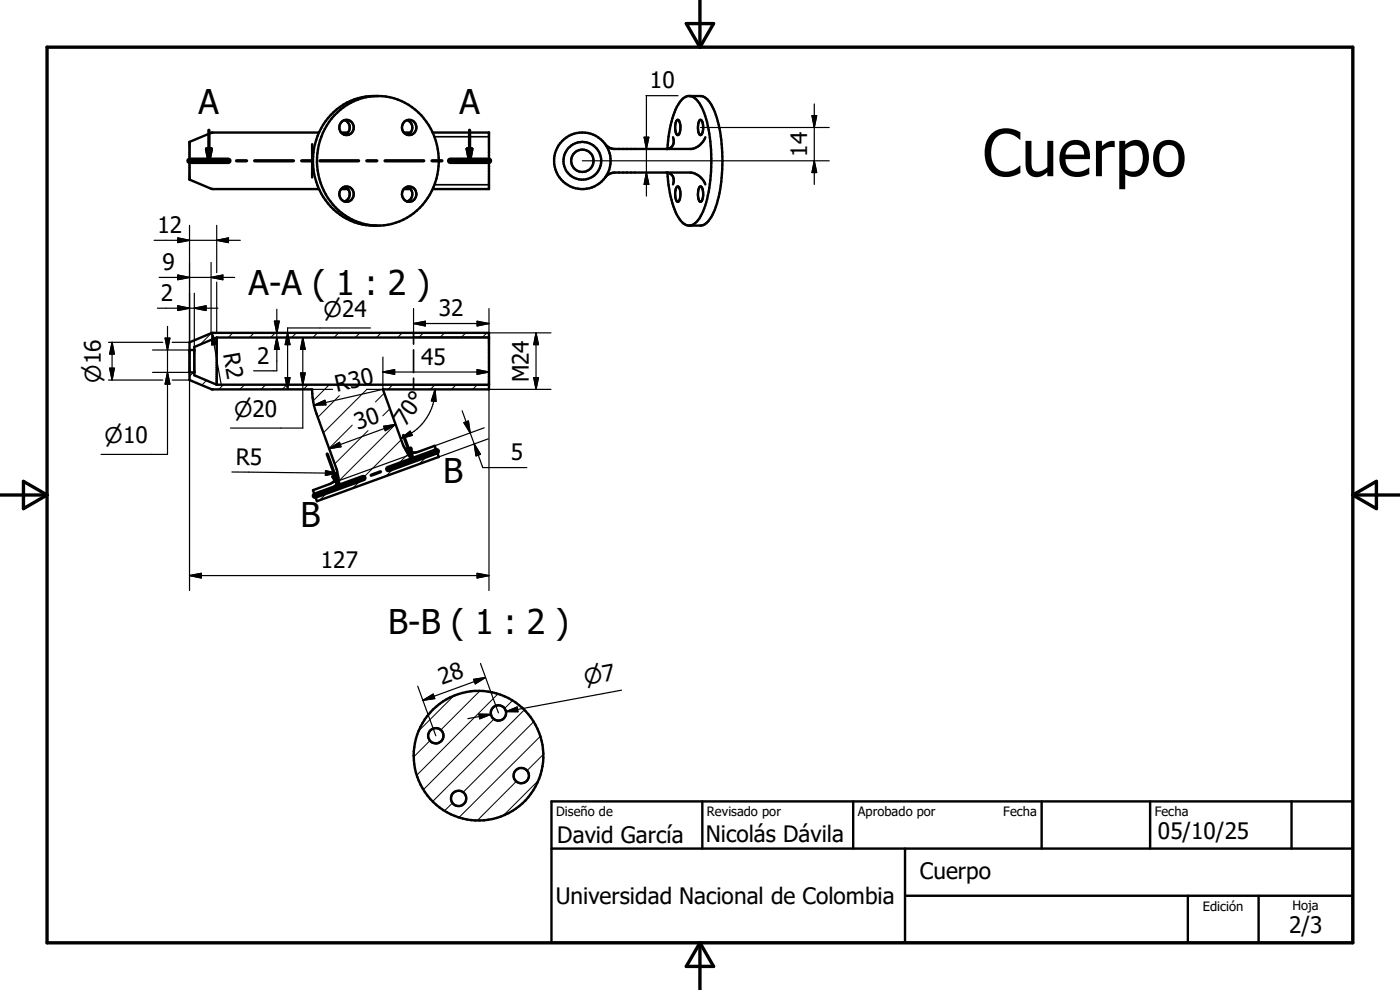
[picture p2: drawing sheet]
<svg xmlns="http://www.w3.org/2000/svg" width="297mm" height="210mm" viewBox="0 0 297 210" stroke-linecap="round" stroke-linejoin="round" font-family="sans-serif">
<g fill="none" stroke="#000" stroke-width=".21">
<path d="M41 79l-.8 .8M44.9 70.7l-2.5 2.4M49.4 70.6l-1 1M53.9 70.6l-1 1M58.4 70.6l-1 1M62.9 70.6l-1 1M67.4 70.6l-1 1M71.9 70.6l-1 1M76.4 70.6l-1 1M80.8 70.6l-.9 1M85.3 70.6l-1 1M89.8 70.6l-1 1"/>
<path d="M94.3 70.6l-1 1M98.8 70.6l-1 1M103.3 70.6l-1 1M43.8 80.7l-1 1M47.4 81.6l-1 1M51.9 81.6l-1 1M56.4 81.6l-1 1M60.9 81.6l-1 1M65.4 81.6l-1 1M69.9 81.6l-3.5 3.4M72 83.9l-4.6 4.6M74.7 90.2l-4.9 4.9"/>
<path d="M77.8 82.6l-9.2 9.2M78.1 91.3l-7.1 7.1M81.5 83.4l-1.8 1.9M82.7 86.7l-1.5 1.5M83.3 81.6l-1 1M83.9 90l-16.1 16.1M85.1 93.3l-10.3 10.3M87 95.8l-5.1 5.2M87.8 81.6v.1M92.3 81.6l-1 1M92.4 95l-3.4 3.4M96.8 81.6l-1 1"/>
<path d="M101.3 81.6l-1 1M91.2 157.1l-3.4 3.5M96.2 147.7l-7.3 7.3M101.8 146.6l-8.3 8.3M104.8 152.5l-15 15M105.6 147.2l-17.2 17.2M108.7 148.6l-1.7 1.7M111.2 150.6l-19.4 19.4M113.2 153.1l-14.9 15M114.6 156.2l-17.2 17.2M96 170.3l-1.7 1.7M109.6 165.7l-8.3 8.3"/>
<path d="M114.1 165.6l-7.2 7.3M115.2 160.1l-3.4 3.4"/>
</g>
<g fill="none" stroke="#000" stroke-width=".51">
<path d="M66.2 31.6h.4M66.2 30.6v7M66.2 36.6h.4M67.7 28.1h-22.7l-4.8 2v8l4.6 1.9 22.9 .1M70.2 24.4a13.3 13.3 0 0 1 14.5-3.2 13.3 13.3 0 0 1 8.4 12.2 13.4 13.4 0 0 1-18.7 13.4 14.2 14.2 0 0 1-4.2-22.4zM72.4 28.1h1.4M73.1 39.6a1.65 1.65 0 0 1 1.1 1.6 1.65 1.65 0 0 1-1.1 1.5M73.1 25.5a1.65 1.65 0 0 1 1.1 1.5 1.65 1.65 0 0 1-1.1 1.6M73.1 39.6a1.57 1.57 0 0 1 1.9 2 1.57 1.57 0 0 1-2.7 .5l-.3-.8 .1-.7 .3-.5M73.1 39.6l-.7 .5M80.2 20.4a13.5 13.5 0 0 0-12.8 15.7 13.2 13.2 0 0 0 12.3 11.8M85.7 28.1h1.4"/>
<path d="M86.4 39.6a1.58 1.58 0 0 1 1.9 1.9 1.58 1.58 0 0 1-2.5 .9 1.7 1.7 0 0 1-.1-2.3M86.4 39.6l.7 .5M86.4 25.5a1.66 1.66 0 0 1 .7 2.6M86.4 39.6l-.7 .5M87.1 28.1l-.7 .5M91.8 28.1h11.9v12h-11.9M128.4 37.6a2.62 2.62 0 0 1 2-1h16a3.8 3.8 0 0 1 3.2 2.5M141.3 36.6h.3M141.6 36.6a1.68 1.68 0 0 1 1.2 2.5M142.8 29.1a1.71 1.71 0 0 1-1.2 2.5 21 21 0 0 1 2.5-9.8l.9-1 .9-.4h2.7a3.3 3.3 0 0 1 2.6 2.3 30.4 30.4 0 0 1 1.8 15.8 16 16 0 0 1-2.9 8.6l-1.2 .7-2.7 .1M143.5 39.7l.2-.1a1.78 1.78 0 0 1 .6 2 .93 .93 0 0 1-.6 1.2 3.2 3.2 0 0 1-.2-3.1zM143.6 25.5l.1-.1a2 2 0 0 1 .6 2.3l-.1 .5a.38 .38 0 0 1-.4 .5 .38 .38 0 0 1-.4-.5l-.1-.5a3.1 3.1 0 0 1 .3-2.2z"/>
<path d="M146.3 20.4a3.5 3.5 0 0 1 2.6 2.4 32.8 32.8 0 0 1 1.4 17.9 13.6 13.6 0 0 1-2.5 6.4 2.13 2.13 0 0 1-3.7-.6 21.3 21.3 0 0 1-2.5-9.9M148.4 39.7l.2-.1a1.18 1.18 0 0 1 .6 1.3 1.72 1.72 0 0 1-.6 1.9 2.64 2.64 0 0 1-.3-2.9zM148.5 25.5l.1-.1a1.17 1.17 0 0 1 .6 1.4l-.2 1.4a.38 .38 0 0 1-.4 .5 .38 .38 0 0 1-.4-.5 3.6 3.6 0 0 1 .3-2.7zM149.6 29.1a3.9 3.9 0 0 1-2.9 2.5h-16.5l-1-.3-.8-.7M72.4 40.1h1.4M85.7 40.1h1.4M87.1 40.1a1.67 1.67 0 0 1-.7 2.6M40.2 72.6l5-2h58.5v12h-22.5l4.3 11.8a2.53 2.53 0 0 0 3.2 1.5l3.5-1.3 .9 2.3-25.9 9.4-.8-2.3 3.5-1.3a2.48 2.48 0 0 0 1.5-3.2l-4.5-12.6-.6-2.5-.1-1.8h-21.2l-4.8-2zM40.2 74.2h1M40.2 79h1M46 71.6l-4.8 2v6l4.8 2M46 71.6h57.7"/>
<path d="M46 71.6v10M46 81.6h57.7M117 170h170v30h-170zM149 170v10M181 170v10M221 170v10M244 170v10M274 170v10M117 180h170M192 190h95M192 180v20M252 190v10"/>
<path d="M267 190v10"/>
<circle cx="73.5" cy="27" r="1.58"/>
<circle cx="86.8" cy="27" r="1.58"/>
<circle cx="123.5" cy="34.1" r="4"/>
<circle cx="123.5" cy="34.1" r="6"/>
<circle cx="123.6" cy="34.1" r="2.37"/>
<circle cx="92.5" cy="156.1" r="1.63"/>
<circle cx="105.7" cy="151.2" r="1.63"/>
<circle cx="97.3" cy="169.4" r="1.62"/>
<circle cx="101.5" cy="160.3" r="13.8"/>
<circle cx="110.6" cy="164.5" r="1.63"/>
</g>
<path d="M92.2 29h11.5M92.2 39.2h11.5M87.7 71.5h16M87.7 70.6v2.4M87.7 74.2v4.8M87.7 81.7h16M87.7 80.2v2.4" fill="none" stroke="#000" stroke-width=".36"/>
<g fill="none" stroke="#000" stroke-width=".71">
<path d="M10 10h277v190h-277zM145.6 5h5.8l-2.9 5zM148.5 0v10M40.2 34.1h8.2M43.8 31.6h1l-.5 2.5zM44.3 27.6v6.5M50.2 34.1h2.1M54 34.1h8.3M64 34.1h2.1M67.9 34.1h8.2M77.8 34.1h2.1M81.7 34.1h8.2"/>
<path d="M91.6 34.1h2.2M95.5 34.1h8.2M99.1 31.6h1l-.5 2.5zM99.6 27.6v6.5M69.4 96.3l2.6 7M85.6 92.4l1.9 5.2M86.2 95.4l.9-.3 .4 2.5zM92.7 95.7l-10.3 3.8M0 105h10M5 102.1l5 2.9-5 2.9zM70.6 101.1l1-.3 .4 2.5zM77.1 101.4l-10.3 3.8"/>
<path d="M80.7 100.1l-2 .7M287 105h10M287 105l5-2.9v5.8zM148.5 200v10M148.5 200l2.9 5h-5.8z"/>
</g>
<path d="M40.2 34.1h8.2M95.5 34.1h8.2M92.7 95.7l-10.3 3.8M77.1 101.4l-10.3 3.8" fill="none" stroke="#000" stroke-width="1.4"/>
<path d="M43.8 31.6h1l-.5 2.5zM99.1 31.6h1l-.5 2.5zM86.2 95.4l.9-.3 .4 2.5zM70.6 101.1l1-.3 .4 2.5z" fill="#000" stroke="#000" stroke-width=".71"/>
<g fill="none" stroke="#000" stroke-width=".25">
<path d="M123.5 34.1h52.4M136.7 29.1h.9l-.5 2.5zM137.1 20.3h6.7M137.1 20.3v21.3M137.1 36.6l.5 2.5h-.9zM148.6 27.1h27.3M172.3 24.5h1l-.6 2.6zM172.7 22v17.1M172.7 34.1l.6 2.5h-1zM32.7 51h18.3M33.8 58.9h16M37.7 50.5l2.5 .5-2.5 .5z"/>
<path d="M37.7 58.3l2.5 .6-2.5 .4zM40.2 47.8v24.8h-3.7M44.8 58.9l2.5-.6v1zM44.8 55.7v15M46 51l2.5-.5v1zM46 47.8v10M46 59.8v10.8M23 72.6h11.5M23.3 78.1h1l-.5 2.5zM23.8 72.6v8M23.8 72.6l.5 2.5h-1zM32.4 79h7.8v46.3"/>
<path d="M32.4 74.2h7.8M33.4 65.4h12.8M35 71.7h1l-.5 2.5zM35.5 69.2v27.2h-14.1M35.5 79l.5 2.5h-1zM37.7 64.9l2.5 .5-2.5 .5zM41.2 65.4l2.5-.5v1zM41.2 62.2v11.4M45 70.6l.4 2.5-.2-1.5M45 70.6l.9 2.4-1 .2zM45.2 71.6h.1M45.2 71.6l1.7 10.1"/>
<path d="M58.2 68.1h1l-.5 2.5zM58.7 71.6l.5 2.5h-1zM58.7 65.6v13.1h-4.9M61 70.6l.5 2.5h-1zM63.8 79.1h.9l-.5 2.5zM64.2 71.6v19.2h-15.3M64.2 71.6l.5 2.5h-.9zM78.6 69.6h-17.6v13M81.2 78.9h22.5M81.2 78.9l2.5-.5v1zM81.2 75.7v6.9M87.7 68.6h16"/>
<path d="M87.7 68.6l2.5-.4v.9zM87.7 65.5v6M101.2 68.2l2.5 .4-2.5 .5zM101.2 78.4l2.5 .5-2.5 .5zM103.7 65.5v6M103.7 75.7v49.6M103.7 70.6h13.2M113.7 70.6l.5 2.5h-1zM113.7 70.6v12M23 80.6h11.5M36.5 80.6h3.7M57.8 82.6h12.8"/>
<path d="M60.5 80.1h1l-.5 2.5zM66.6 86l2.3-1.1 .2 1zM69.1 99.9l2.5 .5-2.6 .4zM69.8 95.2l2.2-1.4 .3 1zM77.8 82.6h3.4M81.2 82.6h.1M81.2 82.6l-14.6 3.4M81.4 90.4l2.5-.4-2.2 1.4zM83.9 90l-14.1 5.2M85 93l2-1.5 .5 .9zM92.3 82.6a11 11 0 0 1-2.2 6.7l-1 1.2a10.9 10.9 0 0 1-4.1 2.5M92.3 82.6l.2 2.5-1-.1z"/>
<path d="M98 87.2l1.7 4.6M98.4 89.7l1-.4 .3 2.5zM99.7 91.8l.9 2.4M100.6 94.2l1.8 5h9.4M100.6 94.2l1.3 2.2-.9 .3zM102.7 90.8l-32.8 11.9M103.6 93.1l-10.5 3.8M103.7 82.6h13.2M113.2 80.1h1l-.5 2.5zM49.2 100.1l22.4 .3M69.1 100.4h.1M40.2 122.1h63.5"/>
<path d="M40.2 122.1l2.5-.5v1zM101.2 121.6l2.5 .5-2.5 .5zM88.6 145.6l3.9 10.5M89.7 148.6l2.2-1.4 .3 1zM100.5 144.1l2.5-.4-2.2 1.4zM101.6 151.5h2.5l-2.3 1zM101.9 140.7l3.8 10.5M103 143.7l-13.3 4.9M104.1 151.5l-4.9 1M107.3 151l2.4-1 .2 1zM109.8 150.5l-2.5 .5M131.9 146.4l-24.6 4.6"/>
</g>
<g fill="#000" stroke="#000" stroke-width=".25">
<path d="M136.7 29.1h.9l-.5 2.5zM137.1 36.6l.5 2.5h-.9zM172.3 24.5h1l-.6 2.6zM172.7 34.1l.6 2.5h-1zM37.7 50.5l2.5 .5-2.5 .5zM37.7 58.3l2.5 .6-2.5 .4zM44.8 58.9l2.5-.6v1zM46 51l2.5-.5v1zM23.3 78.1h1l-.5 2.5zM23.8 72.6l.5 2.5h-1zM35 71.7h1l-.5 2.5zM37.7 64.9l2.5 .5-2.5 .5z"/>
<path d="M41.2 65.4l2.5-.5v1zM45 70.6l.9 2.4-1 .2zM58.2 68.1h1l-.5 2.5zM58.7 71.6l.5 2.5h-1zM61 70.6l.5 2.5h-1zM63.8 79.1h.9l-.5 2.5zM64.2 71.6l.5 2.5h-.9zM81.2 78.9l2.5-.5v1zM87.7 68.6l2.5-.4v.9zM101.2 78.4l2.5 .5-2.5 .5zM101.2 68.2l2.5 .4-2.5 .5zM113.7 70.6l.5 2.5h-1z"/>
<path d="M35.5 79l.5 2.5h-1zM60.5 80.1h1l-.5 2.5zM66.6 86l2.3-1.1 .2 1zM69.8 95.2l2.2-1.4 .3 1zM81.4 90.4l2.5-.4-2.2 1.4zM85 93l2-1.5 .5 .9zM92.3 82.6l.2 2.5-1-.1zM98.4 89.7l1-.4 .3 2.5zM100.6 94.2l1.3 2.2-.9 .3zM113.2 80.1h1l-.5 2.5zM69.1 99.9l2.5 .5-2.6 .4zM40.2 122.1l2.5-.5v1z"/>
<path d="M101.2 121.6l2.5 .5-2.5 .5zM89.7 148.6l2.2-1.4 .3 1zM100.5 144.1l2.5-.4-2.2 1.4zM101.6 151.5h2.5l-2.3 1zM107.3 151l2.4-1 .2 1z"/>
</g>
<text font-size="13.7" x="208.4" y="37.4">Cuerpo</text>
<g font-size="7.2">
<text x="42.1" y="24.2">A</text>
<text x="97.5" y="24.2">A</text>
<text x="52.7" y="62.7">A-A ( 1 : 2 )</text>
<text x="94" y="102.5">B</text>
<text x="63.8" y="111.9">B</text>
<text x="82.3" y="134.6">B-B ( 1 : 2 )</text>
</g>
<g font-size="4.8">
<text x="137.8" y="18.7">10</text>
<text x="171.2" y="33.2" transform="rotate(-90 171.2 33.2)">14</text>
<text x="33.4" y="49.4">12</text>
<text x="34.5" y="57.3">9</text>
<text x="34.1" y="63.8">2</text>
<text x="93.1" y="67.1">32</text>
<text x="47.3" y="75.1" transform="rotate(80 47.3 75.1)">R2</text>
<text x="54.6" y="77.1">2</text>
<text x="89.4" y="77.3">45</text>
<text x="71.5" y="83.2" transform="rotate(-13 71.5 83.2)">R30</text>
<text x="112.2" y="81.1" transform="rotate(-90 112.2 81.1)">M24</text>
<text x="75.9" y="91.3" transform="rotate(-20 75.9 91.3)">30</text>
<text x="86.1" y="90.6" transform="rotate(-55 86.1 90.6)">70°</text>
<text x="50" y="98.6" transform="rotate(1 50 98.6)">R5</text>
<text x="108.4" y="97.6">5</text>
<text x="68" y="120.6">127</text>
<text x="93.8" y="145.4" transform="rotate(-20 93.8 145.4)">28</text>
<text x="118.2" y="178.7">David García</text>
<text x="149.7" y="178.6">Nicolás Dávila</text>
<text x="245.6" y="178">05/10/25</text>
<text x="117.9" y="191.8">Universidad Nacional de Colombia</text>
<text x="195.1" y="186.5">Cuerpo</text>
<text x="273.5" y="197.9">2/3</text>
</g>
<g font-size="4.6">
<text x="68.7" y="67.2">n24</text>
<text x="21.4" y="81.2" transform="rotate(-90 21.4 81.2)">n16</text>
<text x="49.7" y="88.4">n20</text>
<text x="22.2" y="94">n10</text>
<text x="124.2" y="145.4" transform="rotate(-10 124.2 145.4)">n7</text>
</g>
<g font-size="2.7">
<text x="118" y="173.2">Diseño de</text>
<text x="150" y="173.1">Revisado por</text>
<text x="182" y="173.1">Aprobado por</text>
<text x="212.9" y="173.1">Fecha</text>
<text x="245" y="173.1">Fecha</text>
<text x="255.2" y="193.3">Edición</text>
<text x="274.2" y="193">Hoja</text>
</g>
</svg>
